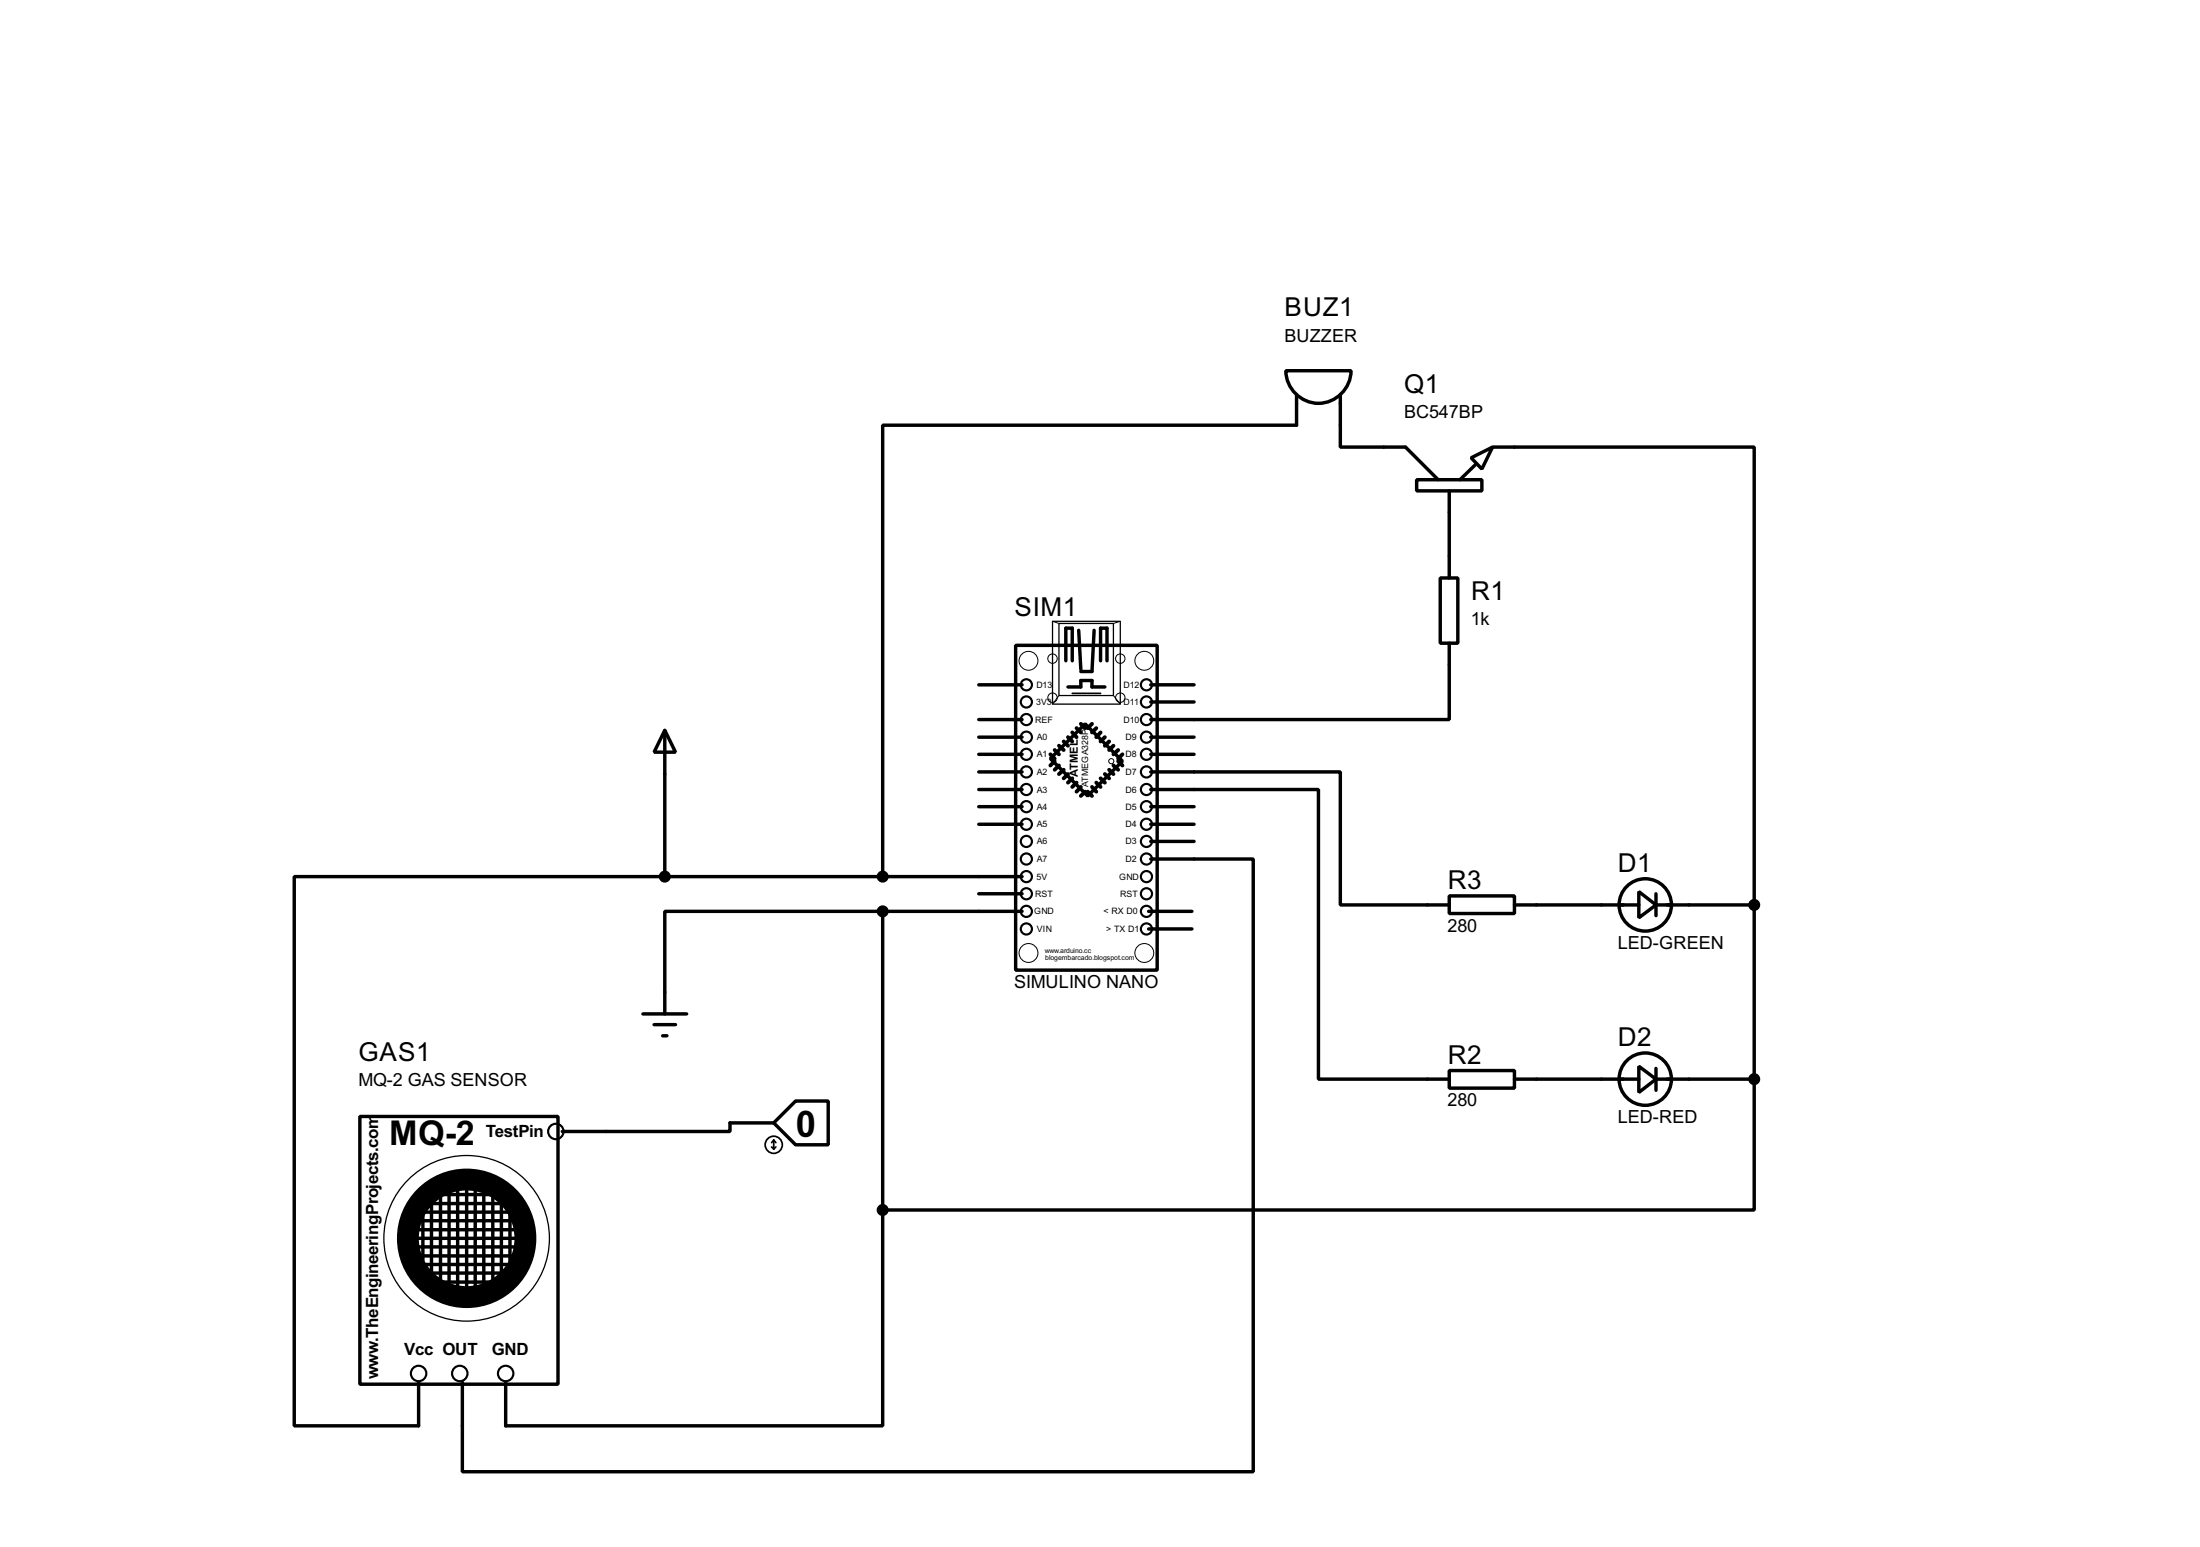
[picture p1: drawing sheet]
<svg xmlns="http://www.w3.org/2000/svg" width="256mm" height="180mm" viewBox="0 0 256 180" stroke-linecap="round" stroke-linejoin="round" font-family="sans-serif">
<g fill="none" stroke="#000" stroke-width=".4">
<path d="M149.9 43.2h7.6a3.8 3.8 0 0 1-3.8 3.8 3.8 3.8 0 0 1-3.8-3.8zM151.2 46v3.6h-48.3v52.6M156.3 46v6.1h7.6l3.8 3.8M165.2 55.9h7.6v1.3h-7.6zM169 57.2v10.2M171.5 53.4l2.5-1.3-1.2 2.6zM172 54.2l-1.8 1.7M174 52.1h30.5v53.4M114.1 79.8h5.1M118.4 75.2h16.5v37.9h-16.5zM124.3 77v-3.8h.7v3.8M125.8 73.5l.2 4.5"/>
<path d="M127.6 73.5l-.3 4.8h-1.3M128.3 77v-3.8h.8v3.8M134.2 79.8h5M167.9 67.4h2.1v7.6h-2.1zM169 75v8.9h-34.8M77.5 85.1l1.3 2.6h-2.5zM77.5 85.1v17.1M114.1 96.1h5.1M114.1 94h5.1M114.1 92h5.1M114.1 87.9h5.1M114.1 85.9h5.1"/>
<path d="M114.1 83.9h5.1M114.1 90h5.1M122.5 88.4l4-4 4.4 4.3-4.1 4.1zM124.5 80.1h1.5v-.8h1.3v.8h1.5M134.2 92h19.5v33.8h15.3M134.2 90h22.1v15.5h12.7M134.2 98.1h5M134.2 96.1h5M134.2 94h5M134.2 87.9h5M134.2 85.9h5M134.2 81.8h5"/>
<path d="M75 118.2h5.1M76.3 119.4h2.5M77.5 102.2h-43.2v64h14.5v-5.1M77.5 102.2h41.7M102.9 106.2h-25.4v12M102.9 106.2h16.3M102.9 106.2v34.8M114.1 104.2h5.1M133.9 106.2h5.1M133.9 108.3h5.1M134.2 100.1h11.9v71.4h-92.2v-10.4M169 104.4h7.6v2.1h-7.6z"/>
<path d="M176.6 105.5h14.5M191.1 103.9l2 1.6-2 1.5zM193.1 105.5h11.4M193.1 104.2v2.5M204.5 105.5v20.3M42 130.1h23.1v31.2h-23.1zM50.1 139.2h8.1M50.3 139.5v9.4M51.4 139v10.7M52.4 138.2v12M53.4 138.2v12.2M54.4 138.2v12.2"/>
<path d="M55.4 138.2v12.2M56.4 138.5v11.7M57.5 139v10.7M77.3 120.7h.5M90.2 130.9l2.6-2.6h3.8v5.1h-3.8zM90.2 130.9h-5.1v1h-19.5M169 124.8h7.6v2h-7.6zM176.6 125.8h14.5M191.1 124.3l2 1.5-2 1.5zM193.1 125.8h11.4M193.1 124.5v2.6M204.5 125.8v15.2h-101.6"/>
<path d="M47.8 142.3h12.2M48.3 144.3h12.7M48.3 143.3h12.5M48.3 145.3h12.5M48.6 141.3h11.4M48.6 140.3h10.4M48.6 146.4h11.7M49.1 147.4h11.4M49.3 141v5.9M49.6 148.4h9.6M50.3 149.4h7.7M58.5 140.3v8.6"/>
<path d="M59.5 140.8v7.1M102.9 141v25.2h-43.9v-5.1"/>
<circle cx="191.8" cy="105.5" r="3.1"/>
<circle cx="191.8" cy="125.8" r="3.1"/>
</g>
<g fill="none" stroke="#000" stroke-width=".12">
<path d="M122.7 72.4l.8 .3M130.6 72.4l-.8 .3M123.5 81.1l-.8 1M129.8 81.1l.8 1"/>
<circle cx="119.9" cy="77" r="1.1"/>
<circle cx="122.7" cy="76.8" r=".55"/>
<circle cx="130.6" cy="76.8" r=".55"/>
<circle cx="133.4" cy="77" r="1.1"/>
<circle cx="122.7" cy="81.3" r=".55"/>
<circle cx="129.5" cy="88.7" r=".3"/>
<circle cx="130.6" cy="81.3" r=".55"/>
<circle cx="119.9" cy="111.1" r="1.1"/>
<circle cx="133.4" cy="111.1" r="1.1"/>
</g>
<g fill="none" stroke="#000" stroke-width=".15">
<path d="M122.7 72.4h7.9v9.7h-7.9zM123.5 72.7h6.3v8.4h-6.3z"/>
<circle cx="54.4" cy="144.3" r="9.7"/>
</g>
<g fill="none" stroke="#000" stroke-width=".2">
<path d="M125 80.8h3.3M90 133.7l.2 .2M90.2 132.9v1M90.2 132.9l.3 .3M90.2 132.9l-.2 .3M90.5 133.7l-.3 .2"/>
<circle cx="90.2" cy="133.4" r="1"/>
</g>
<g fill="none" stroke="#000" stroke-width=".45">
<path d="M122.5 87.9l.5 .5M123 88.7l-.5 .5M123 87.4l.5 .5M123.5 89.2l-.5 .5M123.5 86.9l.5 .5M124 89.7l-.5 .5M124 86.4l.5 .5M124.5 90.2l-.5 .5M124.5 85.9l.5 .5M125 90.7l-.5 .5M125 85.4l.5 .5M125.5 91.2l-.5 .5"/>
<path d="M125.5 84.9l.5 .5M126 91.7l-.5 .6M126 84.4l.5 .5M126.5 92.3l-.5 .5M126.8 92.3l.5 .5M127.3 84.4l-.5 .5M127.3 91.7l.5 .6M127.8 84.9l-.5 .5M127.8 91.2l.5 .5M128.3 85.4l-.5 .5M128.3 90.7l.5 .5M128.8 85.9l-.5 .5"/>
<path d="M128.8 90.2l.5 .5M129.3 86.4l-.5 .5M129.3 89.7l.5 .5M129.8 86.9l-.5 .5M129.8 89.2l.6 .5M130.4 87.4l-.6 .5M130.4 88.7l.5 .5M130.9 87.9l-.5 .5"/>
</g>
<g fill="none" stroke="#000" stroke-width=".25">
<circle cx="119.6" cy="79.8" r=".65"/>
<circle cx="133.6" cy="79.8" r=".65"/>
<circle cx="119.6" cy="81.8" r=".65"/>
<circle cx="119.6" cy="85.9" r=".65"/>
<circle cx="119.6" cy="96.1" r=".65"/>
<circle cx="119.6" cy="83.9" r=".65"/>
<circle cx="119.6" cy="90" r=".65"/>
<circle cx="119.6" cy="87.9" r=".65"/>
<circle cx="119.6" cy="92" r=".65"/>
<circle cx="119.6" cy="94" r=".65"/>
<circle cx="119.6" cy="98.1" r=".65"/>
<circle cx="133.6" cy="81.8" r=".65"/>
<circle cx="133.6" cy="85.9" r=".65"/>
<circle cx="133.6" cy="94" r=".65"/>
<circle cx="133.6" cy="83.9" r=".65"/>
<circle cx="133.6" cy="90" r=".65"/>
<circle cx="133.6" cy="98.1" r=".65"/>
<circle cx="133.6" cy="92" r=".65"/>
<circle cx="133.6" cy="87.9" r=".65"/>
<circle cx="133.6" cy="96.1" r=".65"/>
<circle cx="119.6" cy="100.1" r=".65"/>
<circle cx="119.6" cy="108.3" r=".65"/>
<circle cx="119.6" cy="102.2" r=".65"/>
<circle cx="119.6" cy="104.2" r=".65"/>
<circle cx="119.6" cy="106.2" r=".65"/>
<circle cx="133.6" cy="102.2" r=".65"/>
<circle cx="133.6" cy="104.2" r=".65"/>
<circle cx="133.6" cy="108.3" r=".65"/>
<circle cx="133.6" cy="106.2" r=".65"/>
<circle cx="133.6" cy="100.1" r=".65"/>
<circle cx="64.8" cy="131.9" r=".9"/>
<circle cx="48.8" cy="160.1" r=".9"/>
<circle cx="53.6" cy="160.1" r=".9"/>
<circle cx="58.9" cy="160.1" r=".9"/>
</g>
<g fill="#000" stroke="#000" stroke-width=".4">
<circle cx="77.5" cy="102.2" r=".5"/>
<circle cx="102.9" cy="106.2" r=".5"/>
<circle cx="102.9" cy="102.2" r=".5"/>
<circle cx="204.5" cy="105.5" r=".5"/>
<circle cx="204.5" cy="125.8" r=".5"/>
<circle cx="102.9" cy="141" r=".5"/>
</g>
<circle cx="54.4" cy="144.3" r="6.9" fill="none" stroke="#000" stroke-width="2.6"/>
<text font-size="4.8" x="95.1" y="129.5" transform="rotate(-180 95.1 129.5)">0</text>
<text font-size="4.5" x="45.4" y="133.4">MQ-2</text>
<g font-size="3.4">
<text x="149.8" y="36.9">BUZ1</text>
<text x="163.7" y="45.8">Q1</text>
<text x="118.3" y="71.8">SIM1</text>
<text x="171.5" y="69.9">R1</text>
<text x="188.6" y="101.6">D1</text>
<text x="168.8" y="103.6">R3</text>
<text x="41.8" y="123.6">GAS1</text>
<text x="168.8" y="124">R2</text>
<text x="188.6" y="121.9">D2</text>
</g>
<g font-size="2.4">
<text x="149.7" y="39.9">BUZZER</text>
<text x="163.7" y="48.7">BC547BP</text>
<text x="171.5" y="72.9">1k</text>
<text x="168.8" y="108.6">280</text>
<text x="188.6" y="110.6">LED-GREEN</text>
<text x="118.2" y="115.2">SIMULINO NANO</text>
<text x="41.8" y="126.6">MQ-2 GAS SENSOR</text>
<text x="168.8" y="128.9">280</text>
<text x="188.6" y="130.9">LED-RED</text>
</g>
<g font-size="2.2">
<text x="56.6" y="132.5">TestPin</text>
<text x="44.1" y="160.7" transform="rotate(-90 44.1 160.7)">w</text>
<text x="44.1" y="156.4" transform="rotate(-90 44.1 156.4)">.TheEngineeringProjects.com</text>
<text x="47.1" y="157.9">Vcc OUT</text>
<text x="57.3" y="157.9">GND</text>
</g>
<text font-size="1.5" x="125.7" y="90.5" transform="rotate(-90 125.7 90.5)">ATMEL</text>
<g font-size="1.2">
<text x="120.8" y="82.2">3V3</text>
<text x="120.8" y="80.2">D13</text>
<text x="131" y="80.2">D12</text>
<text x="131" y="82.2">D11</text>
<text x="120.7" y="84.2">REF</text>
<text x="120.9" y="88.2">A1</text>
<text x="120.9" y="86.3">A0</text>
<text x="131" y="84.2">D10</text>
<text x="131.2" y="86.3">D9</text>
<text x="131.2" y="88.2">D8</text>
<text x="120.9" y="94.4">A4</text>
<text x="120.9" y="92.4">A3</text>
<text x="120.9" y="90.3">A2</text>
<text x="126.9" y="91.7" transform="rotate(-90 126.9 91.7)">ATMEGA328P</text>
<text x="131.2" y="90.3">D7</text>
<text x="131.2" y="92.4">D6</text>
<text x="131.2" y="94.4">D5</text>
<text x="120.9" y="100.5">A7</text>
<text x="120.9" y="98.4">A6</text>
<text x="120.9" y="96.4">A5</text>
<text x="131.2" y="96.4">D4</text>
<text x="131.2" y="98.4">D3</text>
<text x="131.2" y="100.5">D2</text>
<text x="120.6" y="106.6">GND</text>
<text x="120.7" y="104.5">RST</text>
<text x="120.9" y="102.5">5V</text>
<text x="128.7" y="106.6">&lt; RX D0</text>
<text x="130.5" y="102.5">GND</text>
<text x="130.6" y="104.5">RST</text>
<text x="120.9" y="108.6">VIN</text>
<text x="129" y="108.6">&gt; TX D1</text>
</g>
<g font-size=".9">
<text x="121.8" y="111.1">www.arduino.cc</text>
<text x="121.9" y="111.9">blogembarcado.blogspot.com</text>
</g>
</svg>
